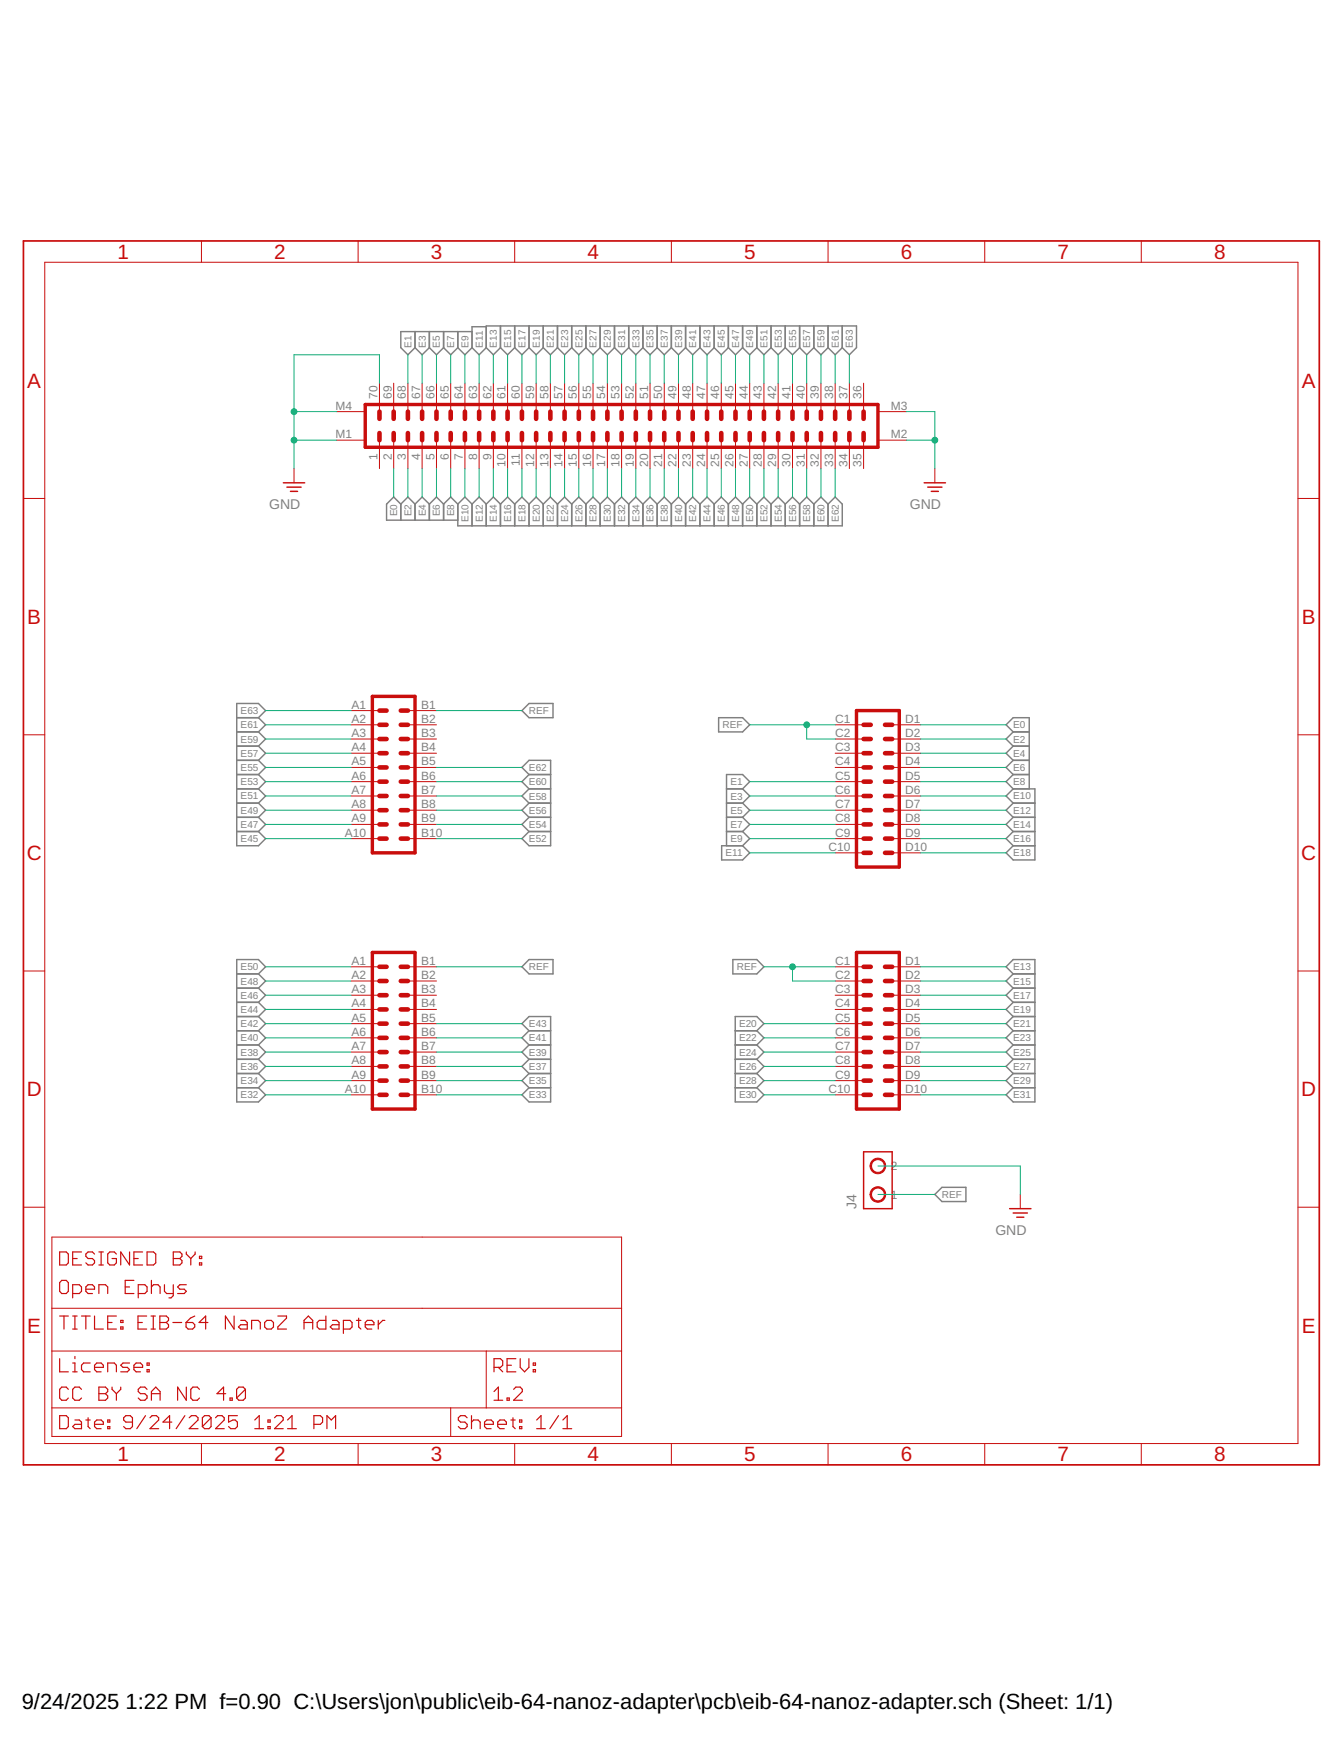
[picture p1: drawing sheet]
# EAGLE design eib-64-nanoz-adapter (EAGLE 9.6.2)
DESIGNER: Open Ephys; DESIGN_NAME: EIB-64 NanoZ Adapter; LICENSE: CC BY SA NC 4.0; REVISION: 1.2

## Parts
J1  DF40-REC  PINHD-2X35+4_DF40-70HEAD  [DF40-70HEAD]
J2  PINHD-4X10_MOLC-THRU  [MOLC-110-11-S-Q]
J3  PINHD-4X10_MOLC-THRU  [MOLC-110-11-S-Q]
J4  SCREW2  [SCREW2]

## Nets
E0: J1.2 J2.D1
E1: J1.68 J2.C5
E2: J1.3 J2.D2
E3: J1.67 J2.C6
E4: J1.4 J2.D3
E5: J1.66 J2.C7
E6: J1.5 J2.D4
E7: J1.65 J2.C8
E8: J1.6 J2.D5
E9: J1.64 J2.C9
E10: J1.7 J2.D6
E11: J1.63 J2.C10
E12: J1.8 J2.D7
E13: J1.62 J3.D1
E14: J1.9 J2.D8
E15: J1.61 J3.D2
E16: J1.10 J2.D9
E17: J1.60 J3.D3
E18: J1.11 J2.D10
E19: J1.59 J3.D4
E20: J1.12 J3.C5
E21: J1.58 J3.D5
E22: J1.13 J3.C6
E23: J1.57 J3.D6
E24: J1.14 J3.C7
E25: J1.56 J3.D7
E26: J1.15 J3.C8
E27: J1.55 J3.D8
E28: J1.16 J3.C9
E29: J1.54 J3.D9
E30: J1.17 J3.C10
E31: J1.53 J3.D10
E32: J1.18 J3.A10
E33: J1.52 J3.B10
E34: J1.19 J3.A9
E35: J1.51 J3.B9
E36: J1.20 J3.A8
E37: J1.50 J3.B8
E38: J1.21 J3.A7
E39: J1.49 J3.B7
E40: J1.22 J3.A6
E41: J1.48 J3.B6
E42: J1.23 J3.A5
E43: J1.47 J3.B5
E44: J1.24 J3.A4
E45: J1.46 J2.A10
E46: J1.25 J3.A3
E47: J1.45 J2.A9
E48: J1.26 J3.A2
E49: J1.44 J2.A8
E50: J1.27 J3.A1
E51: J1.43 J2.A7
E52: J1.28 J2.B10
E53: J1.42 J2.A6
E54: J1.29 J2.B9
E55: J1.41 J2.A5
E56: J1.30 J2.B8
E57: J1.40 J2.A4
E58: J1.31 J2.B7
E59: J1.39 J2.A3
E60: J1.32 J2.B6
E61: J1.38 J2.A2
E62: J1.33 J2.B5
E63: J1.37 J2.A1
GND: J1.70 J1.M1 J1.M2 J1.M3 J1.M4 J4.P$2
REF: J2.B1 J2.C1 J2.C2 J3.B1 J3.C1 J3.C2 J4.P$1
Unconnected: J1.1 J1.34 J1.35 J1.36 J1.69 J2.B2 J2.B3 J2.B4 J2.C3 J2.C4 J3.B2 J3.B3 J3.B4 J3.C3 J3.C4
